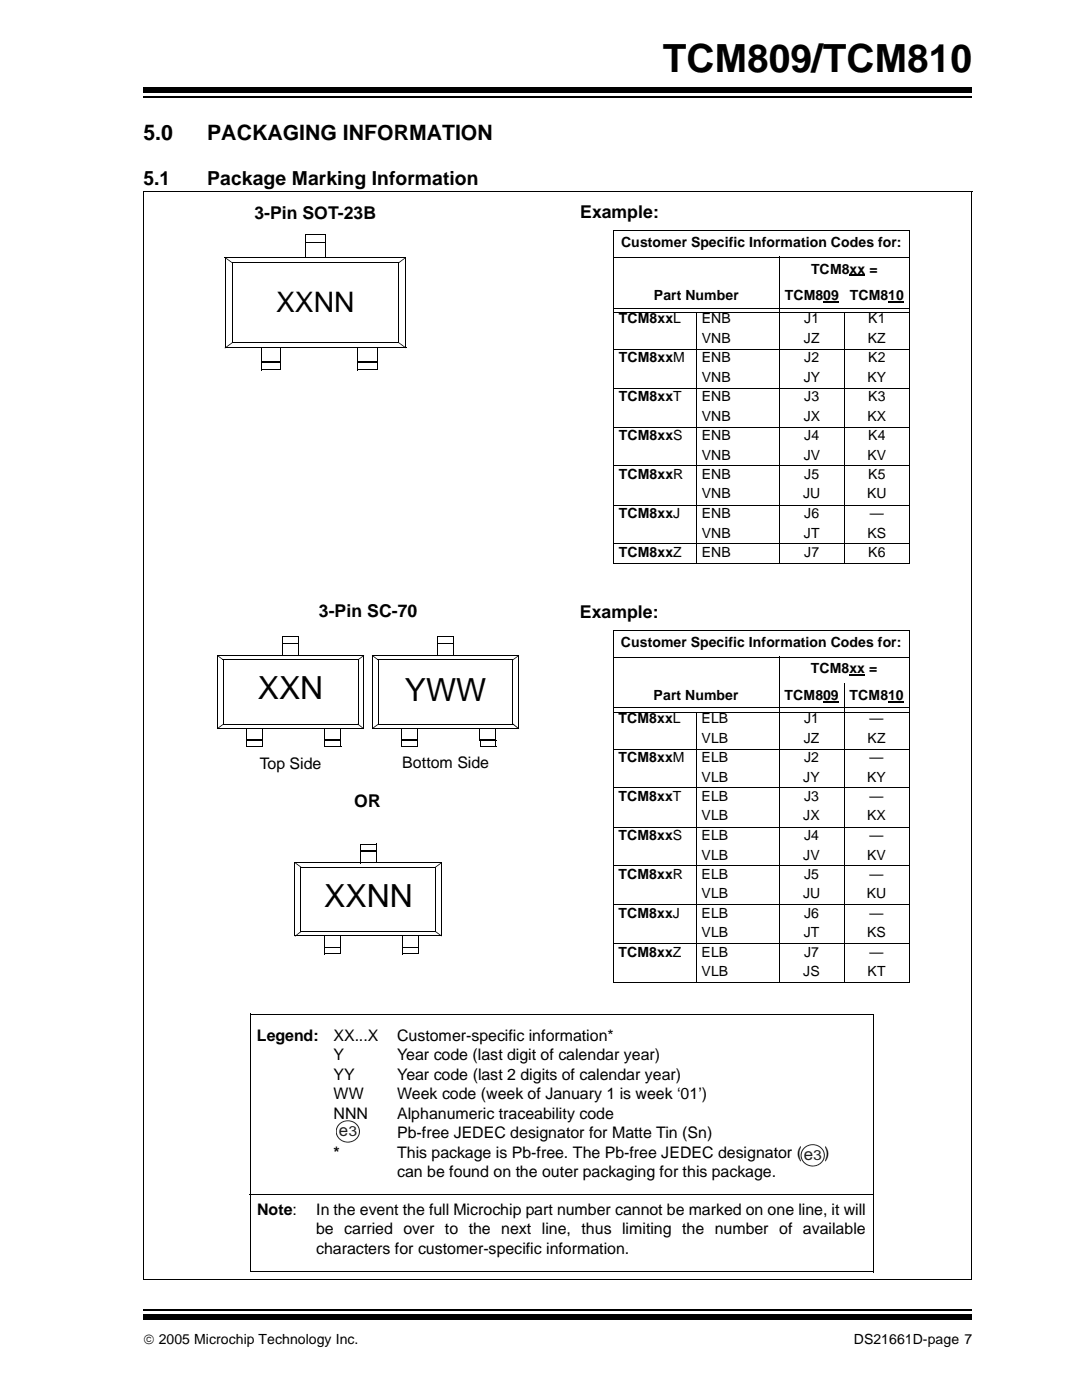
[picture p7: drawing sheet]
<svg xmlns="http://www.w3.org/2000/svg" width="216mm" height="279mm" viewBox="0 0 216 279" stroke-linecap="round" stroke-linejoin="round" font-family="sans-serif">
<path d="M28.6 261h165.1" fill="none" stroke="#000" stroke-width=".34"/>
<path d="M28.6 262h165.1v1.1h-165.1z" fill="#000"/>
<path d="M28.6 16.9h165.1v5.5h-165.1z" fill="#fff"/>
<path d="M28.6 19.3h165.1" fill="none" stroke="#000" stroke-width=".34"/>
<g fill="#000">
<path d="M28.6 17.4h165.1v1h-165.1zM44.8 51.2v.2zM46.3 52.3v.2zM44.9 51.3l1.4 1-.1 .2-1.4-1.1zM60.8 46.7h.2v1.8h-.2zM64.7 46.7h.2v1.7h-.2zM79.3 52.4l.2 .1zM80.8 51.3l.1 .1zM79.4 52.3l1.4-1 .1 .1-1.4 1.1zM44.7 69.3l.2 .1zM46.3 68.2v.2zM44.8 69.3l1.4-1.1 .1 .2-1.4 1z"/>
<path d="M52 72.1h.2v1.7h-.2zM55.8 72.1h.2v1.6h-.2zM71.2 72.1h.2v1.7h-.2zM75.1 72.1h.2v1.6h-.2zM79.4 68.2l-.1 .1zM80.9 69.3l-.1 .1zM79.4 68.2l1.5 1.1-.1 .1-1.5-1.1zM49.7 237.9l.1 .2z"/>
</g>
<g fill="none" stroke="#000" stroke-width=".2">
<path d="M44.7 51.3h36.1M44.8 51.3v18.1M46.1 52.4h33.3M46.2 52.4v15.9M60.8 48.4h4.1M60.8 46.7h4M60.9 48.4v3M60.9 51.3h4M64.8 48.3v3M79.4 52.3v15.9M80.8 51.2v18.1M44.8 69.3h36.1"/>
<path d="M46.2 68.2h33.3M52 72.1h3.9M52.1 69.3v3M52.1 72.2h3.9M52.1 73.7h3.9M55.9 69.2v3M71.2 72.1h4M71.3 72.2h4M71.3 73.7h4M71.3 69.3v3M75.2 69.2v3M50 202.1v51.4"/>
<path d="M50 202.2h124.1M174 202.2v51.4M49.8 238h124.2M49.9 253.5h124.1"/>
</g>
<g fill="#fff">
<path d="M67 223.1h4.6v4.6h-4.6z"/>
<path d="M67.7 224a2.22 2.22 0 0 1 3.1-.1 2.22 2.22 0 0 1 .1 3.1 2.22 2.22 0 0 1-3.1 .2 2.22 2.22 0 0 1-.1-3.2z"/>
</g>
<path d="M67.7 224a2.22 2.22 0 0 1 3.1-.1 2.22 2.22 0 0 1 .1 3.1 2.22 2.22 0 0 1-3.1 .2 2.22 2.22 0 0 1-.1-3.2z" fill="none" stroke="#231f20" stroke-width=".2"/>
<g fill="#fff">
<path d="M159.6 227.9h4.7v4.5h-4.7z"/>
<path d="M160.3 228.8a2.22 2.22 0 0 1 3.1-.2 2.22 2.22 0 0 1 .1 3.2 2.22 2.22 0 0 1-3.1 .1 2.22 2.22 0 0 1-.1-3.1z"/>
</g>
<path d="M160.3 228.8a2.22 2.22 0 0 1 3.1-.2 2.22 2.22 0 0 1 .1 3.2 2.22 2.22 0 0 1-3.1 .1 2.22 2.22 0 0 1-.1-3.1z" fill="none" stroke="#231f20" stroke-width=".2"/>
<path d="M169.2 54.9h3.2M164 60.2h3.1M177 60.2h3.1M164 139.8h3.1M169.2 134.6h3.1M176.9 139.8h3.1" fill="none" stroke="#000" stroke-width=".3"/>
<g fill="none" stroke="#000" stroke-width=".2">
<path d="M28.7 38.2h165M28.7 38.1v216.8M193.6 38.2v216.8M122.1 46h59.1M122.1 51.3h59.1M122.2 46.1v66.1M155.2 51.2v61.2M181.1 46.1v66.1M122.1 69.6h59.1M122.1 77.4h59.1M122.3 61.4h58.8M122.3 62.3h58.8"/>
<path d="M138.7 62.4v50M168.2 62.4v50M122.1 85.1h59.1M122.1 92.9h59.1M122.1 100.7h59.1M122.1 108.4h59.1M122.1 112.3h59.1M43.2 130.6h29.2M43.3 130.6v14.7M44.4 131.5h26.9M44.4 131.5v12.9M56.2 128.3h3.4"/>
<path d="M56.2 126.9h3.3M56.3 128.3v2.4M59.4 128.2v2.4M71.3 131.4v13M72.4 130.5v14.7M74.1 130.6h29.2M74.2 130.6v14.7M75.2 131.5h27M75.3 131.5v12.9M87.1 128.3h3.3M87.1 126.9h3.2M87.2 130.6h3.2"/>
<path d="M87.2 128.3v2.4M90.3 128.2v2.4M102.2 131.4v13M103.3 130.6v14.6M122.1 125.7h59.1M122.1 131h59.1M122.2 125.8v70M155.2 130.9v65.1M168.1 136.3v59.7M181.1 125.8v70M43.3 145.2h29.2M44.4 144.4h27"/>
<path d="M49.1 147.5h3.2M49.1 145.2v2.4M49.1 147.5h3.3M49.1 148.8h3.3M52.3 145.1v2.4M64.6 147.5h3.3M64.7 145.2v2.4M64.7 147.5h3.2M64.7 148.8h3.3M67.9 145.1v2.4M74.2 145.2h29.2M75.3 144.4h27"/>
<path d="M80 147.5h3.2M80.1 145.2v2.4M80.1 147.5h3.2M80.1 148.8h3.2M83.2 145.1v2.4M95.5 147.5h3.3M95.6 145.2v2.4M95.6 147.5h3.2M95.6 148.8h3.2M98.8 145.1v2.4M122.1 149.3h59.1M122.1 157.1h59.1"/>
<path d="M122.3 141.1h58.7M122.3 142h58.7M138.7 142.1v53.9M58.7 172h29.2M58.8 172v14.6M59.8 172.8h27M59.9 172.8v13M71.7 169.6h3.2M71.7 168.3h3.2M71.8 169.6v2.4M71.8 169.6h3.2M74.9 169.5v2.5"/>
<path d="M86.8 172.8v12.9M87.9 171.9v14.6M122.1 164.8h59.1M122.1 172.6h59.1M58.8 186.5h29.2M59.9 185.7h27M64.6 188.8h3.2M64.6 186.5v2.5M64.6 188.9h3.3M64.6 190.1h3.3M67.8 186.4v2.5M80.1 188.8h3.3"/>
<path d="M80.2 186.5v2.4M80.2 188.8h3.2M80.2 190.1h3.2M83.4 186.4v2.4M122.1 180.3h59.1M122.1 188.1h59.1M122.1 195.9h59.1M28.6 254.9h165"/>
</g>
<g fill="#000">
<path d="M43.3 130.6v.1zM44.5 131.4l-.1 .2zM43.3 130.6l1.2 .8-.1 .2-1.1-.9zM56.2 126.9h.2v1.5h-.2zM59.4 126.8h.2v1.5h-.2zM71.2 131.5l.2 .1zM72.5 130.6v.1zM71.3 131.4l1.1-.8 .1 .1-1.1 .9zM74.2 130.6l-.1 .1zM75.4 131.4l-.1 .2zM74.2 130.6l1.2 .8-.1 .2-1.2-.9zM87.1 126.9h.1v1.5h-.1z"/>
<path d="M90.3 126.8h.1v1.5h-.1zM102.1 131.5l.1 .1zM103.3 130.6l.1 .1zM102.1 131.4l1.2-.8 .1 .1-1.2 .9zM43.2 145.2l.1 .1zM44.4 144.3l.1 .1zM43.3 145.2l1.1-.9 .1 .1-1.2 .9zM49.1 147.5h.1v1.3h-.1zM52.2 147.4h.2v1.4h-.2zM64.6 147.5h.2v1.3h-.2zM67.8 147.4h.2v1.4h-.2zM71.3 144.2l-.1 .2z"/>
<path d="M72.5 145.2l-.1 .1zM71.3 144.3l1.2 .9-.1 .1-1.2-.9zM74.1 145.2l.1 .1zM75.3 144.3l.1 .1zM74.1 145.2l1.2-.9 .1 .1-1.2 .9zM80 147.5h.1v1.3h-.1zM83.1 147.4h.2v1.4h-.2zM95.5 147.5h.2v1.3h-.2zM98.7 147.4h.1v1.4h-.1zM102.1 144.4l.2-.1zM103.3 145.3l.1-.1zM102.1 144.4l.2-.1 1.1 .9-.1 .1z"/>
<path d="M58.8 171.9v.1zM60 172.8l-.1 .1zM58.8 171.9l1.2 .9-.1 .1-1.1-.9zM71.7 168.3h.2v1.4h-.2zM74.8 168.2h.2v1.4h-.2zM86.7 172.8l.1 .1zM87.9 171.9l.1 .1zM86.7 172.8l1.2-.9 .1 .1-1.2 .9zM58.7 186.6l.1 .1zM59.9 185.6l.1 .2zM58.8 186.5l1.1-.9 .1 .2-1.2 .8zM64.6 188.8h.1v1.4h-.1z"/>
<path d="M67.7 188.7h.2v1.4h-.2zM80.1 188.8h.2v1.4h-.2zM83.3 188.7h.1v1.4h-.1zM86.8 185.6l-.1 .2zM88 186.5l-.1 .1zM86.8 185.6l1.2 .9-.1 .1-1.2-.8z"/>
</g>
<text font-size="7.7" x="132" y="14.4">TCM809/TCM810</text>
<g font-size="6.3">
<text x="51.3" y="139.4">XXN</text>
<text x="80.6" y="139.7">YWW</text>
<text x="64.6" y="180.8">XXNN</text>
</g>
<text font-size="5.6" x="55" y="62.2">XXNN</text>
<g font-size="4.2">
<text x="28.6" y="27.9">5.0</text>
<text x="41.3" y="27.9">PACKAGING INFORMATION</text>
</g>
<g font-size="3.9">
<text x="28.6" y="36.8">5.1</text>
<text x="41.3" y="36.8">Package Marking Information</text>
</g>
<g font-size="3.5">
<text x="50.7" y="43.7">3-Pin SOT-23B</text>
<text x="115.6" y="43.5">Example:</text>
<text x="63.5" y="123.1">3-Pin SC-70</text>
<text x="115.5" y="123.2">Example:</text>
<text x="70.6" y="160.9">OR</text>
</g>
<g font-size="3.3" fill="#231f20">
<text x="67.5" y="226.5">e</text>
<text x="160.1" y="231.2">e )</text>
</g>
<g font-size="3.2">
<text x="51.7" y="153.3">Top Side</text>
<text x="80.1" y="153.1">Bottom Side</text>
<text x="51.2" y="207.4">Legend:</text>
<text x="66.4" y="207.4">XX...X</text>
<text x="79.1" y="207.4">Customer-specific information*</text>
<text x="66.5" y="211.3">Y</text>
<text x="66.5" y="215.2">YY</text>
<text x="79.1" y="211.3">Year code (last digit of calendar year)</text>
<text x="79.1" y="215.2">Year code (last 2 digits of calendar year)</text>
<text x="66.5" y="219.1">WW</text>
<text x="79.1" y="219.1">Week code (week of January 1 is week ‘01’)</text>
<text x="66.5" y="223">NNN</text>
<text x="79.1" y="223">Alphanumeric traceability code</text>
<text x="79.1" y="226.8">Pb-free JEDEC designator for Matte Tin (Sn)</text>
<text x="66.5" y="230.7">*</text>
<text x="79.1" y="230.7">This package is Pb-free. The Pb-free JEDEC designator (</text>
<text x="79.1" y="234.6">can be found on the outer packaging for this package.</text>
<text x="51.2" y="242.1">Note:</text>
<text x="63" y="242.1">In the event the full Microchip part number cannot be marked on one line, it will</text>
<text x="63" y="246">be carried over to the next line, thus limiting the number of available</text>
<text x="63" y="249.9">characters for customer-specific information.</text>
</g>
<g font-size="2.8">
<text x="123.7" y="49.3">Customer Specific Information Codes for:</text>
<text x="130.3" y="59.9">Part Number</text>
<text x="156.3" y="59.9">TCM809</text>
<text x="161.6" y="54.6">TCM8xx =</text>
<text x="169.3" y="59.9">TCM810</text>
<text x="123.3" y="64.4">TCM8xxL</text>
<text x="139.8" y="64.4">ENB</text>
<text x="160.2" y="64.4">J1</text>
<text x="173" y="64.4">K1</text>
<text x="139.8" y="68.3">VNB</text>
<text x="160.1" y="68.3">JZ</text>
<text x="172.9" y="68.3">KZ</text>
<text x="123.3" y="72.2">TCM8xxM</text>
<text x="139.8" y="72.2">ENB</text>
<text x="139.8" y="76.1">VNB</text>
<text x="160.1" y="76.1">JY</text>
<text x="160.2" y="72.2">J2</text>
<text x="172.8" y="76.1">KY</text>
<text x="173" y="72.2">K2</text>
<text x="123.3" y="80">TCM8xxT</text>
<text x="139.8" y="80">ENB</text>
<text x="139.8" y="83.8">VNB</text>
<text x="160.1" y="83.8">JX</text>
<text x="160.2" y="80">J3</text>
<text x="172.8" y="83.8">KX</text>
<text x="173" y="80">K3</text>
<text x="123.3" y="87.7">TCM8xxS</text>
<text x="139.8" y="87.7">ENB</text>
<text x="160.2" y="87.7">J4</text>
<text x="173" y="87.7">K4</text>
<text x="123.3" y="95.5">TCM8xxR</text>
<text x="139.8" y="91.6">VNB</text>
<text x="139.8" y="95.5">ENB</text>
<text x="160.1" y="91.6">JV</text>
<text x="160.2" y="95.5">J5</text>
<text x="172.8" y="91.6">KV</text>
<text x="173" y="95.5">K5</text>
<text x="139.8" y="99.4">VNB</text>
<text x="160" y="99.4">JU</text>
<text x="172.7" y="99.4">KU</text>
<text x="123.3" y="103.3">TCM8xxJ</text>
<text x="139.8" y="103.3">ENB</text>
<text x="139.8" y="107.1">VNB</text>
<text x="160.1" y="107.1">JT</text>
<text x="160.2" y="103.3">J6</text>
<text x="172.8" y="107.1">KS</text>
<text x="173.3" y="103.3">—</text>
<text x="123.3" y="111">TCM8xxZ</text>
<text x="139.8" y="111">ENB</text>
<text x="160.2" y="111">J7</text>
<text x="173" y="111">K6</text>
<text x="123.7" y="128.9">Customer Specific Information Codes for:</text>
<text x="161.5" y="134.2">TCM8xx =</text>
<text x="130.2" y="139.5">Part Number</text>
<text x="156.3" y="139.5">TCM809</text>
<text x="169.2" y="139.5">TCM810</text>
<text x="123.2" y="144.1">TCM8xxL</text>
<text x="139.7" y="144.1">ELB</text>
<text x="139.7" y="148">VLB</text>
<text x="160.1" y="148">JZ</text>
<text x="160.2" y="144.1">J1</text>
<text x="172.8" y="148">KZ</text>
<text x="173.2" y="144.1">—</text>
<text x="123.2" y="151.9">TCM8xxM</text>
<text x="139.7" y="151.9">ELB</text>
<text x="139.7" y="155.8">VLB</text>
<text x="160" y="155.8">JY</text>
<text x="160.2" y="151.9">J2</text>
<text x="172.8" y="155.8">KY</text>
<text x="173.2" y="151.9">—</text>
<text x="123.2" y="159.6">TCM8xxT</text>
<text x="139.7" y="159.6">ELB</text>
<text x="160.2" y="159.6">J3</text>
<text x="173.2" y="159.6">—</text>
<text x="123.2" y="167.4">TCM8xxS</text>
<text x="139.7" y="163.5">VLB</text>
<text x="139.7" y="167.4">ELB</text>
<text x="160" y="163.5">JX</text>
<text x="160.2" y="167.4">J4</text>
<text x="172.8" y="163.5">KX</text>
<text x="173.2" y="167.4">—</text>
<text x="139.7" y="171.3">VLB</text>
<text x="160" y="171.3">JV</text>
<text x="172.8" y="171.3">KV</text>
<text x="123.2" y="175.2">TCM8xxR</text>
<text x="139.7" y="175.2">ELB</text>
<text x="139.7" y="179.1">VLB</text>
<text x="160" y="179.1">JU</text>
<text x="160.2" y="175.2">J5</text>
<text x="172.7" y="179.1">KU</text>
<text x="173.2" y="175.2">—</text>
<text x="123.2" y="183">TCM8xxJ</text>
<text x="139.7" y="183">ELB</text>
<text x="160.2" y="183">J6</text>
<text x="173.2" y="183">—</text>
<text x="123.2" y="190.7">TCM8xxZ</text>
<text x="139.7" y="186.8">VLB</text>
<text x="139.7" y="190.7">ELB</text>
<text x="160.1" y="186.8">JT</text>
<text x="160.2" y="190.7">J7</text>
<text x="172.8" y="186.8">KS</text>
<text x="173.2" y="190.7">—</text>
<text x="139.7" y="194.6">VLB</text>
<text x="160" y="194.6">JS</text>
<text x="172.8" y="194.6">KT</text>
<text x="28.6" y="267.8">© 2005 Microchip Technology Inc.</text>
<text x="170.1" y="267.8">DS21661D-page 7</text>
</g>
<g font-size="2.8" fill="#231f20">
<text x="69.4" y="226.5">3</text>
<text x="162" y="231.2">3</text>
</g>
</svg>
